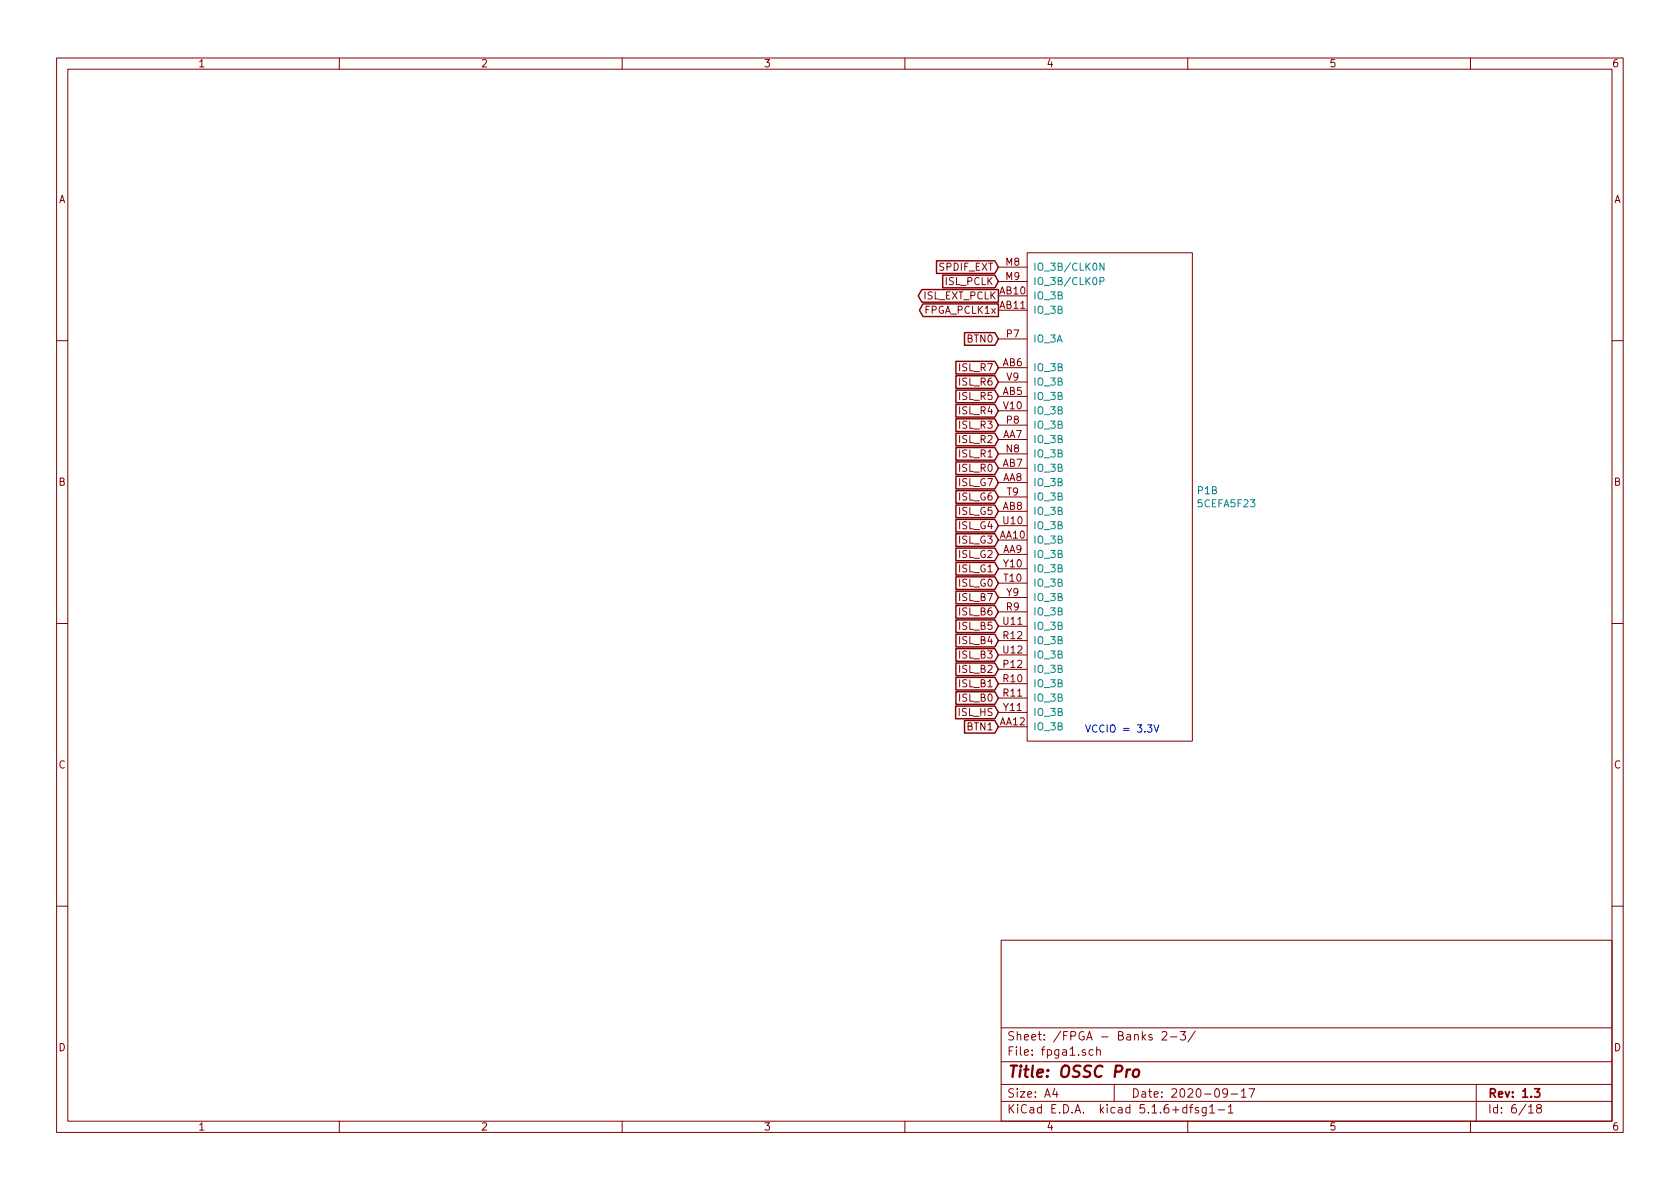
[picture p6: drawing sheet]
<svg xmlns="http://www.w3.org/2000/svg" width="297mm" height="210mm" viewBox="0 0 297 210" stroke-linecap="round" stroke-linejoin="round" font-family="sans-serif">
<g fill="none" stroke="#840000" stroke-width=".18">
<path d="M10 10.3h277v189.9h-277zM12 12.2h273v186.1h-273zM60 10.3v1.9M110 10.3v1.9M160 10.3v1.9M210 10.3v1.9M260 10.3v1.9M176.5 52.3h5.1M176.5 54.9h5.1M176.5 47.2h5.1M176.5 49.8h5.1M176.5 59.9h5.1"/>
<path d="M181.6 44.7h29.2v86.4h-29.2zM10 60.2h2M176.5 77.7h5.1M176.5 70.1h5.1M176.5 65h5.1M176.5 75.2h5.1M176.5 72.6h5.1M176.5 67.6h5.1M285 60.2h2M176.5 95.5h5.1M176.5 85.3h5.1M176.5 98h5.1"/>
<path d="M176.5 82.8h5.1M176.5 90.4h5.1M176.5 80.3h5.1M176.5 87.9h5.1M176.5 93h5.1M10 110.3h2M176.5 118.4h5.1M176.5 113.3h5.1M176.5 108.2h5.1M176.5 103.1h5.1M176.5 110.7h5.1M176.5 115.8h5.1"/>
<path d="M176.5 100.6h5.1M176.5 105.7h5.1M285 110.3h2M176.5 128.5h5.1M176.5 120.9h5.1M176.5 123.4h5.1M176.5 126h5.1M10 160.2h2M177 166.3h108v32h-108zM285 160.2h2M60 198.3v1.9M110 198.3v1.9"/>
<path d="M160 198.3v1.9M177 194.8h108M177 191.8h108M177 187.8h108M177 181.8h108M186.5 192.5l-.4 1h1M186.8 193v1M193.3 185.7l-.5-.1-.2 .3 .1 .6h.6M193.9 185.7h.1a.37 .37 0 0 1 .6 .1v.8M193.9 185.1v1.5M197 191.8v3M203.7 183l-.4-.1-.2 .2 .1 .3 .5 .1v.3h-.6"/>
<path d="M205.5 182.6l.2-.2h.3l.3 .4-.9 1.1h.9M207 183.4h1.1M208.7 182.4h.9l-.5 .6 .4 .1v.7l-.2 .1-.6-.1M210 198.3v1.9M210.3 195.8h.6M210.9 195.3l-.4 .2v1.3M211.3 182.3l-1.3 2M211.9 195.9l-.4-.1-.2 .2 .1 .3 .5 .1v.3h-.6M213.3 195.8v1.2l-.3 .3h-.4M213.3 195.9l-.5-.1-.3 .3 .1 .6 .2 .1 .5-.1M213.9 195.8l.4-.5v1.5M213.9 196.8h.9"/>
<path d="M215.4 196.3h1.1M217 193.2l-.1 .2a.48 .48 0 0 1-.6-.1v-.6a.48 .48 0 0 1 .6-.1l.1 .1a1.19 1.19 0 0 1-.2 1.2l-.5 .1M217.2 195.8l.4-.5v1.5M217.2 196.8h.8M217.7 193.5h1.1M219.5 193l.4-.5v1.5M219.5 194h.8M220.8 192.5h1l-.6 1.5M260 198.3v1.9M261 191.8v6.5M270.3 195.8l.4-.5v1.5M270.3 196.8h.8"/>
<path d="M272 196l-.3-.3 .1-.2a.48 .48 0 0 1 .6-.1l.1 .2-.1 .3-.6 .1a.48 .48 0 0 0 0 .7l.2 .1 .5-.1v-.4l-.2-.3"/>
</g>
<path d="M271.3 192.5h.9l-.5 .6 .5 .1v.7l-.2 .1-.7-.1" fill="none" stroke="#840000" stroke-width=".3"/>
<path d="M200.5 189.3a.53 .53 0 0 1 .5-.2 .53 .53 0 0 1 .4 .4l-.1 .6a.56 .56 0 0 1-.5 .4 .56 .56 0 0 1-.5-.4z" fill="none" stroke="#840000" stroke-width=".41"/>
<path d="M194.5 49.7h.6v-.5l-.1-.1h-.5v1.2M195.2 46.5v1.3l-.7-1.3v1.3" fill="none" stroke="#008484" stroke-width=".18"/>
<g fill="none" stroke="#840000" stroke-width=".25">
<path d="M163 51.2h13.5v2.2h-13.5l-.6-1.1zM163.2 53.7h13.3v2.3h-13.3l-.6-1.1zM165.6 46.1h10.3l.6 1.1-.6 1.2h-10.3zM166.7 48.7h9.2l.6 1.1-.6 1.1h-9.2zM170.5 58.8h5.4l.6 1.1-.6 1.2h-5.4zM169 79.1h6.9l.6 1.2-.6 1.1h-6.9zM169 76.6h6.9l.6 1.1-.6 1.1h-6.9zM169 74.1h6.9l.6 1.1-.6 1.1h-6.9zM169 71.5h6.9l.6 1.1-.6 1.2h-6.9zM169 69h6.9l.6 1.1-.6 1.1h-6.9zM169 66.4h6.9l.6 1.2-.6 1.1h-6.9zM169 63.9h6.9l.6 1.1-.6 1.1h-6.9z"/>
<path d="M169 94.4h6.9l.6 1.1-.6 1.1h-6.9zM169 96.9h6.9l.6 1.1-.6 1.2h-6.9zM169 99.5h6.9l.6 1.1-.6 1.1h-6.9zM169 91.8h6.9l.6 1.2-.6 1.1h-6.9zM169 89.3h6.9l.6 1.1-.6 1.1h-6.9zM169 86.8h6.9l.6 1.1-.6 1.1h-6.9zM169 84.2h6.9l.6 1.1-.6 1.2h-6.9zM169 81.7h6.9l.6 1.1-.6 1.1h-6.9zM169 112.2h6.9l.6 1.1-.6 1.1h-6.9zM169 102h6.9l.6 1.1-.6 1.1h-6.9zM169 104.5h6.9l.6 1.2-.6 1.1h-6.9zM169 107.1h6.9l.6 1.1-.6 1.1h-6.9z"/>
<path d="M169 109.6h6.9l.6 1.1-.6 1.2h-6.9zM169 114.7h6.9l.6 1.1-.6 1.1h-6.9zM169 117.2h6.9l.6 1.2-.6 1.1h-6.9zM169 119.8h6.9l.6 1.1-.6 1.1h-6.9zM169 124.9h6.9l.6 1.1-.6 1.1h-6.9zM169 122.3h6.9l.6 1.1-.6 1.2h-6.9zM170.5 127.4h5.4l.6 1.1-.6 1.1h-5.4z"/>
</g>
<path d="M202.9 128.2h.8l-.4 .5 .3 .1v.5l-.1 .2-.6-.2M204 128.2l.5 1.3 .4-1.3" fill="none" stroke="#0000c2" stroke-width=".18"/>
<text font-size="2.8" fill="#840000" x="178" y="190.5">Title: OSSC Pro</text>
<g font-size="2.1" fill="#840000">
<text x="178" y="184">Sheet: /FPGA - Banks 2-3/</text>
<text x="178" y="186.7">File: fpga1.sch</text>
<text x="178" y="196.9">KiCad E.D.A. kicad 5.1.6+dfsg1-1</text>
<text x="178" y="194.1">Size: A4</text>
<text x="200" y="194.1">Date: 2020-09-17</text>
<text x="263" y="194.1">Rev: 1.3</text>
<text x="263" y="196.9">Id: 6/18</text>
</g>
<g font-size="1.8" fill="#840000">
<text x="35" y="11.9">1</text>
<text x="85" y="11.9">2</text>
<text x="135" y="11.9">3</text>
<text x="185" y="11.9">4</text>
<text x="235" y="11.9">5</text>
<text x="285" y="11.9">6</text>
<text x="10.4" y="35.9">A</text>
<text x="285.4" y="35.9">A</text>
<text x="166.1" y="47.9">SPDIF_EXT</text>
<text x="177.9" y="47">M8</text>
<text x="163.3" y="53">ISL_EXT_PCLK</text>
<text x="167.2" y="50.4">ISL_PCLK</text>
<text x="176.8" y="52.1">AB10</text>
<text x="177.9" y="49.5">M9</text>
<text x="163.6" y="55.5">FPGA_PCLK1x</text>
<text x="176.8" y="54.6">AB11</text>
<text x="178" y="59.7">P7</text>
<text x="169.7" y="65.7">ISL_R7</text>
<text x="171.1" y="60.6">BTN0</text>
<text x="177.3" y="64.8">AB6</text>
<text x="169.7" y="70.7">ISL_R5</text>
<text x="169.7" y="68.2">ISL_R6</text>
<text x="177.3" y="69.8">AB5</text>
<text x="178" y="67.3">V9</text>
<text x="169.7" y="75.8">ISL_R3</text>
<text x="169.7" y="73.3">ISL_R4</text>
<text x="177.3" y="77.5">AA7</text>
<text x="177.5" y="72.4">V10</text>
<text x="178" y="74.9">P8</text>
<text x="169.7" y="83.4">ISL_R0</text>
<text x="169.7" y="80.9">ISL_R1</text>
<text x="169.7" y="78.4">ISL_R2</text>
<text x="177.3" y="82.5">AB7</text>
<text x="178" y="80">N8</text>
<text x="10.4" y="85.9">B</text>
<text x="169.6" y="88.5">ISL_G6</text>
<text x="169.6" y="86">ISL_G7</text>
<text x="177.3" y="85.1">AA8</text>
<text x="178.1" y="87.6">T9</text>
<text x="285.4" y="85.9">B</text>
<text x="169.6" y="93.6">ISL_G4</text>
<text x="169.6" y="91.1">ISL_G5</text>
<text x="176.8" y="95.2">AA10</text>
<text x="177.3" y="90.2">AB8</text>
<text x="177.4" y="92.7">U10</text>
<text x="169.6" y="96.1">ISL_G3</text>
<text x="169.6" y="98.7">ISL_G2</text>
<text x="169.6" y="101.2">ISL_G1</text>
<text x="177.3" y="97.8">AA9</text>
<text x="177.5" y="100.3">Y10</text>
<text x="169.6" y="103.8">ISL_G0</text>
<text x="169.7" y="106.3">ISL_B7</text>
<text x="177.5" y="102.9">T10</text>
<text x="178" y="107.9">R9</text>
<text x="178" y="105.4">Y9</text>
<text x="169.7" y="113.9">ISL_B4</text>
<text x="169.7" y="108.8">ISL_B6</text>
<text x="169.7" y="111.4">ISL_B5</text>
<text x="177.4" y="113">R12</text>
<text x="177.4" y="110.5">U11</text>
<text x="169.7" y="116.5">ISL_B3</text>
<text x="169.7" y="119">ISL_B2</text>
<text x="177.4" y="115.6">U12</text>
<text x="177.5" y="118.1">P12</text>
<text x="169.7" y="121.5">ISL_B1</text>
<text x="169.7" y="124.1">ISL_B0</text>
<text x="177.4" y="120.6">R10</text>
<text x="177.4" y="123.2">R11</text>
<text x="177.5" y="125.7">Y11</text>
<text x="169.5" y="126.6">ISL_HS</text>
<text x="171.1" y="129.2">BTN1</text>
<text x="176.8" y="128.3">AA12</text>
<text x="10.4" y="135.9">C</text>
<text x="285.4" y="135.9">C</text>
<text x="10.4" y="185.9">D</text>
<text x="285.4" y="185.9">D</text>
<text x="35" y="199.9">1</text>
<text x="85" y="199.9">2</text>
<text x="135" y="199.9">3</text>
<text x="185" y="199.9">4</text>
<text x="235" y="199.9">5</text>
<text x="285" y="199.9">6</text>
</g>
<g font-size="1.8" fill="#008484">
<text x="182.6" y="47.9">IO_3B/CLK0N</text>
<text x="182.6" y="53">IO_3B</text>
<text x="182.6" y="50.4">IO_3B/CLK0P</text>
<text x="182.6" y="55.5">IO_3B</text>
<text x="182.6" y="65.7">IO_3B</text>
<text x="182.6" y="60.6">IO_3A</text>
<text x="182.6" y="70.7">IO_3B</text>
<text x="182.6" y="68.2">IO_3B</text>
<text x="182.6" y="75.8">IO_3B</text>
<text x="182.6" y="73.3">IO_3B</text>
<text x="182.6" y="78.4">IO_3B</text>
<text x="182.6" y="83.4">IO_3B</text>
<text x="182.6" y="80.9">IO_3B</text>
<text x="182.6" y="86">IO_3B</text>
<text x="182.6" y="88.5">IO_3B</text>
<text x="211.8" y="87.4">P1B</text>
<text x="212" y="89.7">5CEFA5F23</text>
<text x="182.6" y="91.1">IO_3B</text>
<text x="182.6" y="93.6">IO_3B</text>
<text x="182.6" y="96.1">IO_3B</text>
<text x="182.6" y="98.7">IO_3B</text>
<text x="182.6" y="101.2">IO_3B</text>
<text x="182.6" y="103.8">IO_3B</text>
<text x="182.6" y="106.3">IO_3B</text>
<text x="182.6" y="113.9">IO_3B</text>
<text x="182.6" y="108.8">IO_3B</text>
<text x="182.6" y="111.4">IO_3B</text>
<text x="182.6" y="119">IO_3B</text>
<text x="182.6" y="116.5">IO_3B</text>
<text x="182.6" y="121.5">IO_3B</text>
<text x="182.6" y="124.1">IO_3B</text>
<text x="182.6" y="129.2">IO_3B</text>
<text x="182.6" y="126.6">IO_3B</text>
</g>
<text font-size="1.8" fill="#0000c2" x="191.8" y="129.5">VCCIO = 3.3V</text>
</svg>
